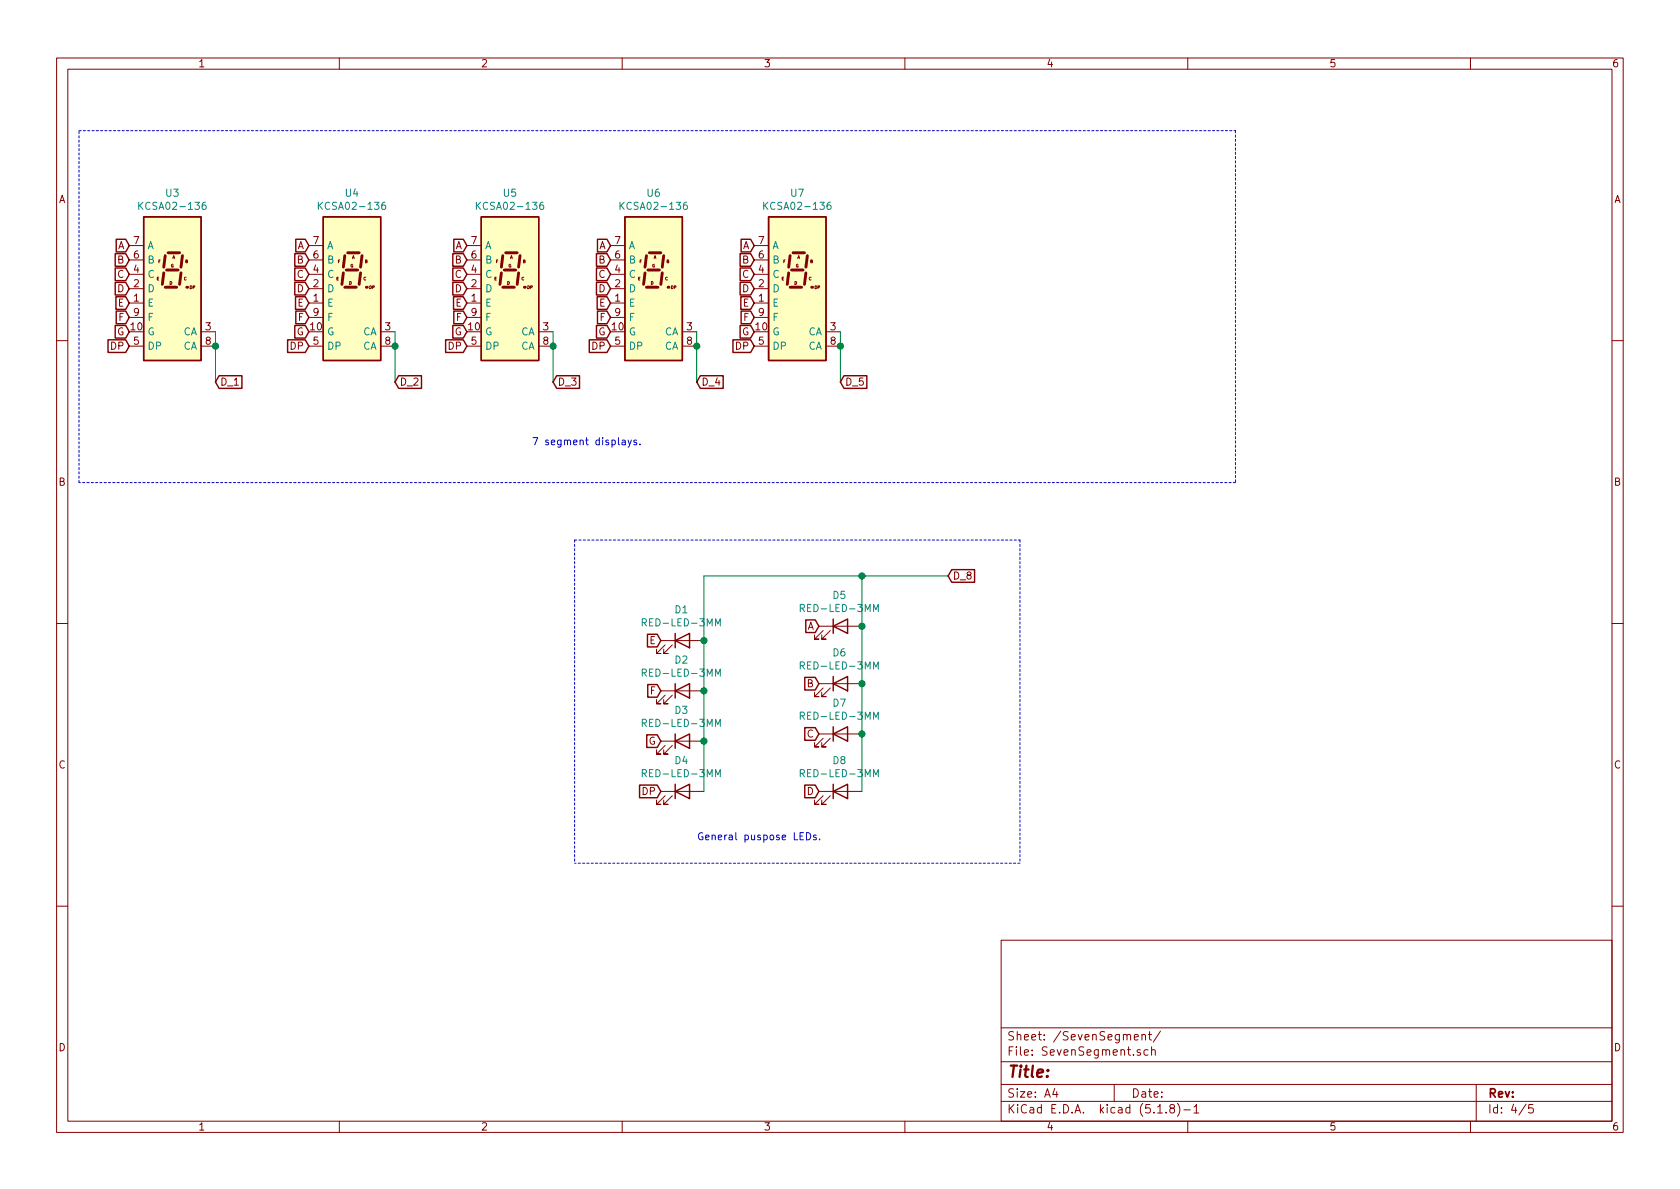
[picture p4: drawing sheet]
EESchema Schematic File Version 4
EELAYER 30 0
EELAYER END
$Descr A4 11693 8268
encoding utf-8
Sheet 4 5
Title ""
Date ""
Rev ""
Comp ""
Comment1 ""
Comment2 ""
Comment3 ""
Comment4 ""
$EndDescr
$Comp
L Display_Character:KCSA02-136 U3
U 1 1
P 1200 2000
F 0 "U3" H 1200 2667 50  0000 C CNN
F 1 "KCSA02-136" H 1200 2576 50  0000 C CNN
F 2 "Display_7Segment:7SegmentLED_LTS6760_LTS6780" H 1200 1400 50  0001 C CNN
F 3 "http://www.kingbright.com/attachments/file/psearch/000/00/00/KCSA02-136(Ver.7B).pdf" H 700 2475 50  0001 L CNN
	1    1200 2000
	1    0    0    -1  
$EndComp
Text GLabel 1500 2650 2    50   Input ~ 0
D_1
Wire Wire Line
	1500 2650 1500 2400
Wire Wire Line
	1500 2300 1500 2400
Connection ~ 1500 2400
Text GLabel 900  1700 0    50   Input ~ 0
A
Text GLabel 900  1800 0    50   Input ~ 0
B
Text GLabel 900  1900 0    50   Input ~ 0
C
Text GLabel 900  2000 0    50   Input ~ 0
D
Text GLabel 900  2100 0    50   Input ~ 0
E
Text GLabel 900  2200 0    50   Input ~ 0
F
Text GLabel 900  2300 0    50   Input ~ 0
G
Text GLabel 900  2400 0    50   Input ~ 0
DP
$Comp
L Display_Character:KCSA02-136 U4
U 1 1
P 2450 2000
F 0 "U4" H 2450 2667 50  0000 C CNN
F 1 "KCSA02-136" H 2450 2576 50  0000 C CNN
F 2 "Display_7Segment:7SegmentLED_LTS6760_LTS6780" H 2450 1400 50  0001 C CNN
F 3 "http://www.kingbright.com/attachments/file/psearch/000/00/00/KCSA02-136(Ver.7B).pdf" H 1950 2475 50  0001 L CNN
	1    2450 2000
	1    0    0    -1  
$EndComp
Text GLabel 2750 2650 2    50   Input ~ 0
D_2
Wire Wire Line
	2750 2650 2750 2400
Wire Wire Line
	2750 2300 2750 2400
Connection ~ 2750 2400
Text GLabel 2150 1700 0    50   Input ~ 0
A
Text GLabel 2150 1800 0    50   Input ~ 0
B
Text GLabel 2150 1900 0    50   Input ~ 0
C
Text GLabel 2150 2000 0    50   Input ~ 0
D
Text GLabel 2150 2100 0    50   Input ~ 0
E
Text GLabel 2150 2200 0    50   Input ~ 0
F
Text GLabel 2150 2300 0    50   Input ~ 0
G
Text GLabel 2150 2400 0    50   Input ~ 0
DP
$Comp
L Display_Character:KCSA02-136 U5
U 1 1
P 3550 2000
F 0 "U5" H 3550 2667 50  0000 C CNN
F 1 "KCSA02-136" H 3550 2576 50  0000 C CNN
F 2 "Display_7Segment:7SegmentLED_LTS6760_LTS6780" H 3550 1400 50  0001 C CNN
F 3 "http://www.kingbright.com/attachments/file/psearch/000/00/00/KCSA02-136(Ver.7B).pdf" H 3050 2475 50  0001 L CNN
	1    3550 2000
	1    0    0    -1  
$EndComp
Text GLabel 3850 2650 2    50   Input ~ 0
D_3
Wire Wire Line
	3850 2650 3850 2400
Wire Wire Line
	3850 2300 3850 2400
Connection ~ 3850 2400
Text GLabel 3250 1700 0    50   Input ~ 0
A
Text GLabel 3250 1800 0    50   Input ~ 0
B
Text GLabel 3250 1900 0    50   Input ~ 0
C
Text GLabel 3250 2000 0    50   Input ~ 0
D
Text GLabel 3250 2100 0    50   Input ~ 0
E
Text GLabel 3250 2200 0    50   Input ~ 0
F
Text GLabel 3250 2300 0    50   Input ~ 0
G
Text GLabel 3250 2400 0    50   Input ~ 0
DP
$Comp
L Display_Character:KCSA02-136 U6
U 1 1
P 4550 2000
F 0 "U6" H 4550 2667 50  0000 C CNN
F 1 "KCSA02-136" H 4550 2576 50  0000 C CNN
F 2 "Display_7Segment:7SegmentLED_LTS6760_LTS6780" H 4550 1400 50  0001 C CNN
F 3 "http://www.kingbright.com/attachments/file/psearch/000/00/00/KCSA02-136(Ver.7B).pdf" H 4050 2475 50  0001 L CNN
	1    4550 2000
	1    0    0    -1  
$EndComp
Text GLabel 4850 2650 2    50   Input ~ 0
D_4
Wire Wire Line
	4850 2650 4850 2400
Wire Wire Line
	4850 2300 4850 2400
Connection ~ 4850 2400
Text GLabel 4250 1700 0    50   Input ~ 0
A
Text GLabel 4250 1800 0    50   Input ~ 0
B
Text GLabel 4250 1900 0    50   Input ~ 0
C
Text GLabel 4250 2000 0    50   Input ~ 0
D
Text GLabel 4250 2100 0    50   Input ~ 0
E
Text GLabel 4250 2200 0    50   Input ~ 0
F
Text GLabel 4250 2300 0    50   Input ~ 0
G
Text GLabel 4250 2400 0    50   Input ~ 0
DP
Text GLabel 6600 4000 2    50   Input ~ 0
D_8
Text GLabel 5700 4350 0    50   Input ~ 0
A
Text GLabel 5700 4750 0    50   Input ~ 0
B
Text GLabel 5700 5100 0    50   Input ~ 0
C
Text GLabel 5700 5500 0    50   Input ~ 0
D
Text GLabel 4600 4450 0    50   Input ~ 0
E
Text GLabel 4600 4800 0    50   Input ~ 0
F
Text GLabel 4600 5150 0    50   Input ~ 0
G
Text GLabel 4600 5500 0    50   Input ~ 0
DP
$Comp
L Device:LED D2
U 1 1
P 4750 4800
F 0 "D2" H 4743 5017 50  0000 C CNN
F 1 "RED-LED-3MM" H 4743 4926 50  0000 C CNN
F 2 "LED_THT:LED_D3.0mm" H 4750 4800 50  0001 C CNN
F 3 "~" H 4750 4800 50  0001 C CNN
	1    4750 4800
	1    0    0    -1  
$EndComp
$Comp
L Device:LED D5
U 1 1
P 5850 4350
F 0 "D5" H 5843 4567 50  0000 C CNN
F 1 "RED-LED-3MM" H 5843 4476 50  0000 C CNN
F 2 "LED_THT:LED_D3.0mm" H 5850 4350 50  0001 C CNN
F 3 "~" H 5850 4350 50  0001 C CNN
	1    5850 4350
	1    0    0    -1  
$EndComp
$Comp
L Device:LED D1
U 1 1
P 4750 4450
F 0 "D1" H 4743 4667 50  0000 C CNN
F 1 "RED-LED-3MM" H 4743 4576 50  0000 C CNN
F 2 "LED_THT:LED_D3.0mm" H 4750 4450 50  0001 C CNN
F 3 "~" H 4750 4450 50  0001 C CNN
	1    4750 4450
	1    0    0    -1  
$EndComp
$Comp
L Device:LED D3
U 1 1
P 4750 5150
F 0 "D3" H 4743 5367 50  0000 C CNN
F 1 "RED-LED-3MM" H 4743 5276 50  0000 C CNN
F 2 "LED_THT:LED_D3.0mm" H 4750 5150 50  0001 C CNN
F 3 "~" H 4750 5150 50  0001 C CNN
	1    4750 5150
	1    0    0    -1  
$EndComp
$Comp
L Device:LED D4
U 1 1
P 4750 5500
F 0 "D4" H 4743 5717 50  0000 C CNN
F 1 "RED-LED-3MM" H 4743 5626 50  0000 C CNN
F 2 "LED_THT:LED_D3.0mm" H 4750 5500 50  0001 C CNN
F 3 "~" H 4750 5500 50  0001 C CNN
	1    4750 5500
	1    0    0    -1  
$EndComp
$Comp
L Device:LED D6
U 1 1
P 5850 4750
F 0 "D6" H 5843 4967 50  0000 C CNN
F 1 "RED-LED-3MM" H 5843 4876 50  0000 C CNN
F 2 "LED_THT:LED_D3.0mm" H 5850 4750 50  0001 C CNN
F 3 "~" H 5850 4750 50  0001 C CNN
	1    5850 4750
	1    0    0    -1  
$EndComp
$Comp
L Device:LED D7
U 1 1
P 5850 5100
F 0 "D7" H 5843 5317 50  0000 C CNN
F 1 "RED-LED-3MM" H 5843 5226 50  0000 C CNN
F 2 "LED_THT:LED_D3.0mm" H 5850 5100 50  0001 C CNN
F 3 "~" H 5850 5100 50  0001 C CNN
	1    5850 5100
	1    0    0    -1  
$EndComp
$Comp
L Device:LED D8
U 1 1
P 5850 5500
F 0 "D8" H 5843 5717 50  0000 C CNN
F 1 "RED-LED-3MM" H 5843 5626 50  0000 C CNN
F 2 "LED_THT:LED_D3.0mm" H 5850 5500 50  0001 C CNN
F 3 "~" H 5850 5500 50  0001 C CNN
	1    5850 5500
	1    0    0    -1  
$EndComp
Wire Wire Line
	6000 4000 6000 4350
Wire Wire Line
	6000 4000 6600 4000
Wire Wire Line
	6000 4350 6000 4750
Connection ~ 6000 4350
Wire Wire Line
	6000 4750 6000 5100
Connection ~ 6000 4750
Wire Wire Line
	6000 5100 6000 5500
Connection ~ 6000 5100
Wire Wire Line
	4900 4450 4900 4800
Wire Wire Line
	4900 4800 4900 5150
Connection ~ 4900 4800
Wire Wire Line
	4900 5150 4900 5500
Connection ~ 4900 5150
Wire Wire Line
	4900 4450 4900 4000
Wire Wire Line
	4900 4000 6000 4000
Connection ~ 4900 4450
Connection ~ 6000 4000
Wire Notes Line
	8600 900  8600 3350
Wire Notes Line
	8600 3350 550  3350
Wire Notes Line
	550  3350 550  900 
Wire Notes Line
	550  900  8600 900 
Text Notes 3700 3100 0    50   ~ 0
7 segment displays.
Wire Notes Line
	7100 3750 7100 6000
Wire Notes Line
	7100 6000 4000 6000
Wire Notes Line
	4000 3750 7100 3750
Wire Notes Line
	4000 3750 4000 6000
Text Notes 4850 5850 0    50   ~ 0
General puspose LEDs.\n
Text GLabel 5250 2400 0    50   Input ~ 0
DP
Text GLabel 5250 2300 0    50   Input ~ 0
G
Text GLabel 5250 2200 0    50   Input ~ 0
F
Text GLabel 5250 2100 0    50   Input ~ 0
E
Text GLabel 5250 2000 0    50   Input ~ 0
D
Text GLabel 5250 1900 0    50   Input ~ 0
C
Text GLabel 5250 1800 0    50   Input ~ 0
B
Text GLabel 5250 1700 0    50   Input ~ 0
A
Text GLabel 5850 2650 2    50   Input ~ 0
D_5
Wire Wire Line
	5850 2300 5850 2400
Wire Wire Line
	5850 2650 5850 2400
Connection ~ 5850 2400
$Comp
L Display_Character:KCSA02-136 U7
U 1 1
P 5550 2000
F 0 "U7" H 5550 2667 50  0000 C CNN
F 1 "KCSA02-136" H 5550 2576 50  0000 C CNN
F 2 "Display_7Segment:7SegmentLED_LTS6760_LTS6780" H 5550 1400 50  0001 C CNN
F 3 "http://www.kingbright.com/attachments/file/psearch/000/00/00/KCSA02-136(Ver.7B).pdf" H 5050 2475 50  0001 L CNN
	1    5550 2000
	1    0    0    -1  
$EndComp
$EndSCHEMATC
